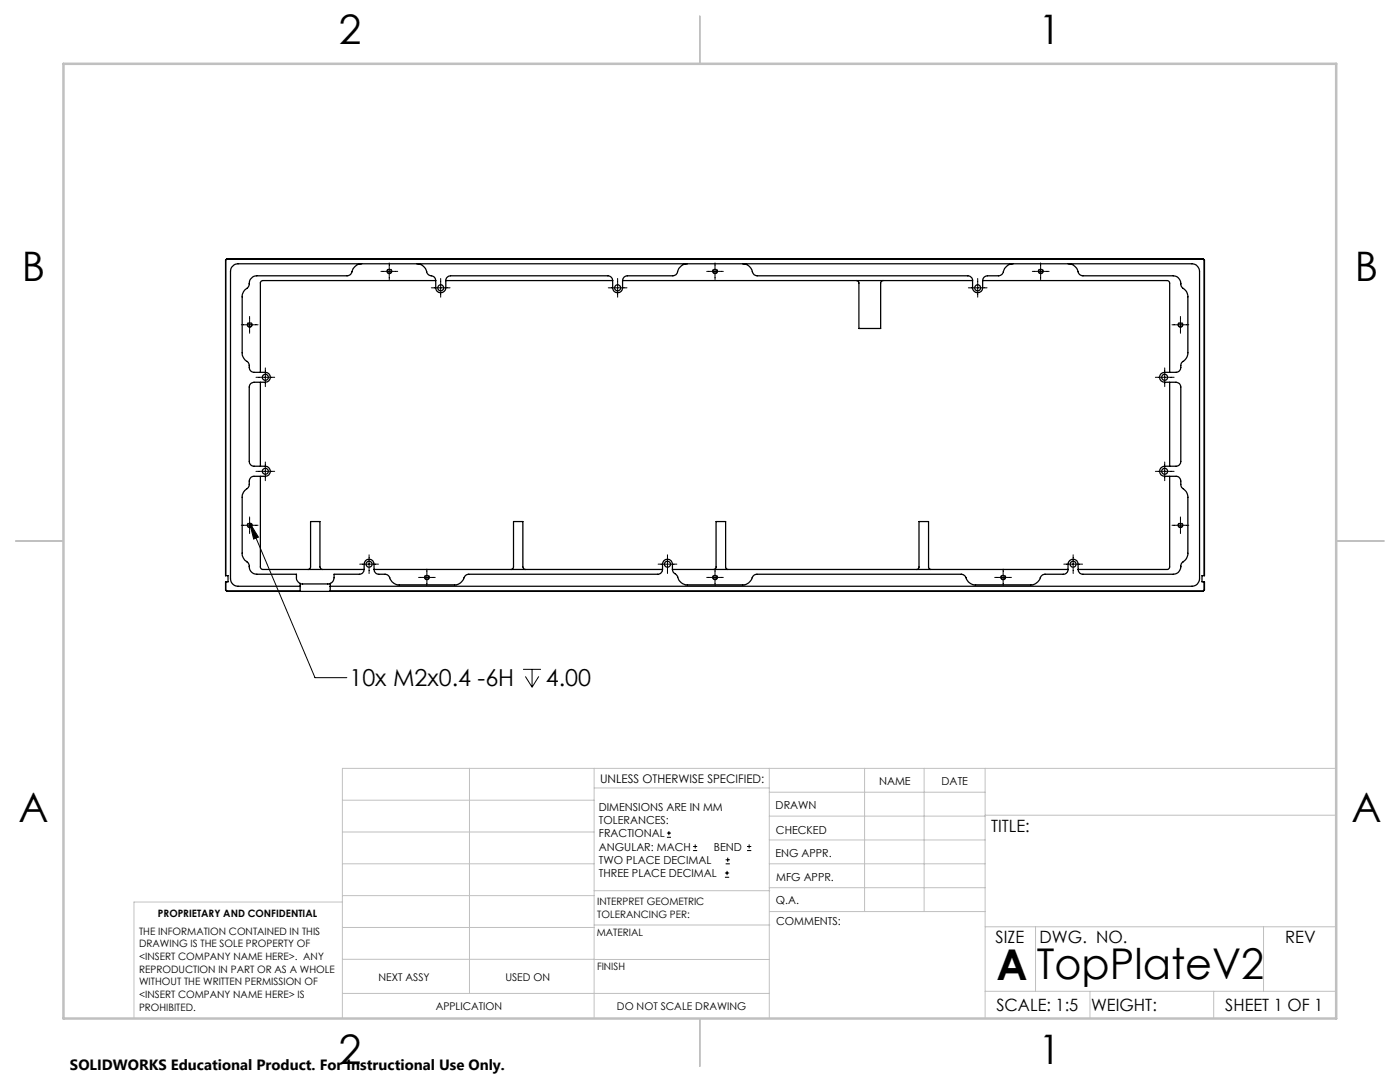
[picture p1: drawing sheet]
<svg xmlns="http://www.w3.org/2000/svg" width="279mm" height="216mm" viewBox="0 0 279 216" stroke-linecap="round" stroke-linejoin="round" font-family="sans-serif">
<g fill="none" stroke="#000" stroke-width=".2">
<path d="M76 54.2h3.4M77.7 52.5v3.3M86.1 57.4h3.7M87.9 55.6v3.7M121.4 57.4h3.7M123.3 55.6v3.7M141 54.2h3.4M142.7 52.5v3.3M193.3 57.4h3.7M195.1 55.6v3.7M206 54.2h3.4M207.7 52.5v3.3"/>
<path d="M48.2 64.8h3.3M49.8 63.1v3.4M51.1 75.3h3.7M53 73.4v3.8M230.6 75.3h3.7M232.4 73.4v3.8M233.9 64.8h3.3M235.6 63.1v3.4M51.1 94.1h3.7M53 92.2v3.7M230.6 94.1h3.7M232.4 92.2v3.7"/>
<path d="M48.2 104.8h3.3M49.8 103.2v3.3M49.8 104.3l1.8 2.9-1 .4zM49.8 104.3l13.1 30.9h6.3M71.8 112.6h3.7M73.7 110.7v3.7M83.5 115.2h3.4M85.2 113.6v3.3M131.3 112.6h3.8M133.2 110.7v3.7M141 115.2h3.4M142.7 113.6v3.3"/>
<path d="M198.5 115.2h3.4M200.2 113.6v3.3M212.3 112.6h3.7M214.2 110.7v3.7M233.9 104.8h3.3M235.6 103.2v3.3M104.4 133.6h3.5M104.8 135l1.4 2.1M106.2 133.6v3.5M107.5 135l-1.3 2.1M133.1 167.1h.8M133.1 166.2h.8"/>
<path d="M133.5 165.8v.9M138.3 169.7h.8M138.3 168.9h.8M138.7 168.5v.8M144.7 175h.8M144.7 174.2h.8M144.8 172.4h.9M144.8 171.6h.9M145.1 173.8v.8M145.2 171.1v.9M149.1 169.7h.8M149.1 168.9h.8"/>
<path d="M149.5 168.5v.8"/>
</g>
<path d="M77.7 54.6a.5 .5 0 0 1-.4-.7 .5 .5 0 0 1 .8-.1 .5 .5 0 0 1-.3 .8h-.1M142.7 54.6a.5 .5 0 0 1-.4-.7 .5 .5 0 0 1 .8-.1 .5 .5 0 0 1-.3 .8h-.1M207.7 54.6a.5 .5 0 0 1-.4-.7 .5 .5 0 0 1 .8-.1 .5 .5 0 0 1-.3 .8h-.1M49.8 65.3a.5 .5 0 0 1-.4-.7 .5 .5 0 0 1 .8-.1 .5 .5 0 0 1-.3 .8h-.1M235.6 65.3a.5 .5 0 0 1-.5-.7 .5 .5 0 0 1 .9-.1 .5 .5 0 0 1-.3 .8h-.1M49.8 105.3a.5 .5 0 0 1-.4-.7 .5 .5 0 0 1 .8-.1 .5 .5 0 0 1-.3 .8h-.1M85.2 115.7a.5 .5 0 0 1-.4-.7 .5 .5 0 0 1 .8-.1 .5 .5 0 0 1-.3 .8h-.1M142.7 115.7a.5 .5 0 0 1-.4-.7 .5 .5 0 0 1 .8-.1 .5 .5 0 0 1-.3 .8h-.1M200.2 115.7a.5 .5 0 0 1-.4-.7 .5 .5 0 0 1 .8-.1 .5 .5 0 0 1-.3 .8h-.1M235.6 105.3a.5 .5 0 0 1-.5-.7 .5 .5 0 0 1 .9-.1 .5 .5 0 0 1-.3 .8h-.1" fill="none" stroke="#000" stroke-width=".2" stroke-dasharray="1.3 .6" stroke-linecap="butt"/>
<g fill="none" stroke="#c0c0c0" stroke-width=".2">
<path d="M68.3 159.7h50.3M93.7 153.3v44.9M118.6 153.3v49.9M118.6 157.2h34.9M153.5 153.3v49.9M153.5 158.1h43.1M172.5 153.3v28.6M184.4 153.3v28.6M196.6 153.3v49.9M266.7 153.3h-198.4v49.9M68.3 178.7h50.3M68.3 172.4h50.3"/>
<path d="M68.3 166h50.3M68.3 180h-41.6v23.2M118.6 177.7h35M153.5 167.6h43.1M153.5 162.8h43.1M153.5 172.4h43.1M153.5 177.1h43.1M196.6 162.7h70.1M68.3 198.2h85.2M68.3 191.4l85.2 .1M68.3 185.1h50.3M118.6 184.6h35"/>
<path d="M153.6 181.9h43M196.6 197.8h70.1M196.6 184.9h70.1M206.7 184.9v12.9M217.5 197.8v5.4M242.2 197.8v5.4M252.2 184.9v12.9"/>
</g>
<path d="M139.7 3.2v9.5M3.1 107.9h9.6M266.7 107.9h9.5M139.7 203.2v9.6" fill="none" stroke="#c0c0c0" stroke-width=".25"/>
<path d="M12.7 12.7h254v190.5h-254z" fill="none" stroke="#c0c0c0" stroke-width=".5"/>
<path d="M49.8 104.3l1.8 2.9-1 .4z" fill="#000"/>
<g fill="none" stroke="#000" stroke-width=".25">
<path d="M45 51.8v63.1h.5v1.2h-.5v1.7M45 51.8v63.1M45.2 51.7l194.9-.1 .3 .3v63h-.5v1.2h.5v1.6l-.2 .2M45.2 51.7h195M45.2 51.7l-.2 .1M72.2 52.6a2.29 2.29 0 0 0-2.1 1.9l-.2 .3-.5 .2h-18.1a1.73 1.73 0 0 0-1.6 2l-.2 .4a2.19 2.19 0 0 0-1.2 1.8v11.2a2.36 2.36 0 0 0 1.3 2l.1 .3a1.23 1.23 0 0 0 1 1.6h2.3a.99 .99 0 0 1 1 1 .99 .99 0 0 1-1 1h-2.3a.96 .96 0 0 0-1 .9v14.9a.96 .96 0 0 0 1 .9h2.3a1.01 1.01 0 0 1 1 1 1.01 1.01 0 0 1-1 1h-2.3a.96 .96 0 0 0-1 1v.8l-.2 .6a2.19 2.19 0 0 0-1.2 1.8v11.2a2.36 2.36 0 0 0 1.3 2l.1 .3a1.62 1.62 0 0 0 1.6 1.9h7.9v.7a1.29 1.29 0 0 0 .7 1.1M83.2 52.6a2.2 2.2 0 0 1 2.1 1.9 1.83 1.83 0 0 0 1.3 .7l.4 .8M87 56v1.4a1.01 1.01 0 0 0 1 1 1.01 1.01 0 0 0 1-1v-1.4M87 56l-34.8 .1-.2 .3v17.9M89 56a.96 .96 0 0 1 .9-1h31.4a.96 .96 0 0 1 1 1M89 56h33.3M122.3 56v1.4a.99 .99 0 0 0 1 1 .99 .99 0 0 0 .9-1v-1.4"/>
<path d="M124.2 56h69.9M137.2 52.6a2.2 2.2 0 0 0-2.1 1.9l-.2 .3-.5 .2h-9.2a.96 .96 0 0 0-1 1M148.2 52.6a2.2 2.2 0 0 1 2.1 1.9l.2 .3 .5 .2h42.1a.96 .96 0 0 1 1 1M170.9 56l.3 .1 .2 .3v9.1h4.4v-9l.2-.4 .3-.1M194.1 56v1.4a1.01 1.01 0 0 0 1 1 1.01 1.01 0 0 0 1-1v-1.4M196.1 56h37l.3 .5v17.8M202.2 52.6a2.29 2.29 0 0 0-2.1 1.9l-.2 .3-.5 .2h-2.3a.96 .96 0 0 0-1 1M213.2 52.6a2.2 2.2 0 0 1 2.1 1.9l.7 .5h18.1a1.8 1.8 0 0 1 1.6 2l.3 .5a1.94 1.94 0 0 1 1.1 1.7v11.2a2.8 2.8 0 0 1-1.3 2.1l-.1 .2a1.23 1.23 0 0 1-1 1.6h-2.3a.99 .99 0 0 0-1 1 .99 .99 0 0 0 1 1h2.3a.96 .96 0 0 1 1 .9v14.9a.96 .96 0 0 1-1 .9h-2.3a1.01 1.01 0 0 0-1 1 1.01 1.01 0 0 0 1 1h2.3a.96 .96 0 0 1 1 1v.8l.3 .6a2.07 2.07 0 0 1 1.1 1.8v11.2a2.8 2.8 0 0 1-1.3 2.1l-.1 .2a1.69 1.69 0 0 1-1.6 1.9h-18a.96 .96 0 0 1-.9-1M240.3 51.8v63.1M52 76.3v16.7M233.4 76.3v16.7M52 95v18.2l.2 .4h20.5"/>
<path d="M233.4 95v18.1l-.1 .3-.3 .2h-17.8M45 116.1v1.7M45 117.8l.2 .1M45.2 117.9h195M45.2 117.9h14.7M59.9 117v1M59.9 117h-12.4a1.51 1.51 0 0 1-1.5-1.5v-61.3a1.57 1.57 0 0 1 1.5-1.6h190.4a1.57 1.57 0 0 1 1.5 1.6v61.3a1.51 1.51 0 0 1-1.5 1.5h-172M59.9 116.4l.2 .1h5.6l.2-.1M59.9 116.4v.6M61.5 113.6h.2l.3-.5v-9h1.9v9l.2 .5h.3M65.9 117v1M65.9 117.9h174.3"/>
<path d="M65.9 116.4v.6M72.7 113.6a.96 .96 0 0 1-1 1h-5v.7a1.24 1.24 0 0 1-.8 1.1M72.7 113.6v-1a.99 .99 0 0 1 1-1 .99 .99 0 0 1 .9 1v1M74.6 113.6a.96 .96 0 0 0 1 1h1.2a1.12 1.12 0 0 1 1.1 1l.6 .7 .9 .4h11.3a2.43 2.43 0 0 0 2.2-1.8l.5-.3h37.9a.96 .96 0 0 0 .9-1M74.6 113.6h57.6M102 113.6h.2l.3-.5v-9h1.9v9l.2 .5h.3M132.2 113.6v-1a.99 .99 0 0 1 1-1 .99 .99 0 0 1 1 1v1M134.2 113.6l.2 .6 .7 .7a2.22 2.22 0 0 0 2.1 1.8h11a2.43 2.43 0 0 0 2.2-1.8l.5-.3h40.9a1.19 1.19 0 0 1 1.1 1l.6 .7 .9 .4h11.3a2.43 2.43 0 0 0 2.2-1.8l.5-.3h3.8a.96 .96 0 0 0 .9-1M134.2 113.6h78.9M142.4 113.6h.3l.2-.4v-9.1h1.9v9.1l.2 .4h.3M182.9 113.6h.3l.2-.4v-9.1h1.9v9.1l.2 .4h.3M213.1 113.6v-1a1.01 1.01 0 0 1 1.1-1 1.01 1.01 0 0 1 1 1v1"/>
<path d="M240.3 116.1v1.7"/>
<circle cx="77.7" cy="54.1" r=".4"/>
<circle cx="88" cy="57.4" r=".6"/>
<circle cx="123.3" cy="57.4" r=".6"/>
<circle cx="142.7" cy="54.1" r=".39"/>
<circle cx="195.1" cy="57.4" r=".6"/>
<circle cx="207.7" cy="54.1" r=".4"/>
<circle cx="49.8" cy="64.8" r=".41"/>
<circle cx="53" cy="75.3" r=".6"/>
<circle cx="232.4" cy="75.3" r=".6"/>
<circle cx="235.6" cy="64.8" r=".4"/>
<circle cx="53" cy="94.1" r=".6"/>
<circle cx="232.4" cy="94" r=".59"/>
<circle cx="49.8" cy="104.8" r=".4"/>
<circle cx="73.7" cy="112.6" r=".6"/>
<circle cx="85.2" cy="115.2" r=".39"/>
<circle cx="133.2" cy="112.6" r=".6"/>
<circle cx="142.7" cy="115.2" r=".39"/>
<circle cx="200.2" cy="115.2" r=".39"/>
<circle cx="214.2" cy="112.6" r=".6"/>
<circle cx="235.6" cy="104.8" r=".39"/>
</g>
<g font-size="8.5">
<text x="198.9" y="195.5">A</text>
<text x="206.9" y="195.4">TopPlateV2</text>
</g>
<g font-size="8.1">
<text x="67.6" y="8.9">2</text>
<text x="207.3" y="8.9">1</text>
<text x="4.4" y="56.1">B</text>
<text x="270.4" y="56.1">B</text>
<text x="3.7" y="164.1">A</text>
<text x="269.7" y="164.1">A</text>
<text x="67.6" y="212.4">2</text>
<text x="207.3" y="212.4">1</text>
</g>
<g font-size="4.7">
<text x="69.7" y="137">10x M2x0.4 -6H</text>
<text x="108.9" y="137">4.00</text>
</g>
<g font-size="3.4">
<text x="197.8" y="166">TITLE:</text>
<text x="198.7" y="188.1">SIZE</text>
<text x="207.5" y="188.1">DWG. NO.</text>
<text x="256.5" y="188.2">REV</text>
<text x="198.8" y="201.7">SCALE: 1:5</text>
<text x="217.7" y="201.8">WEIGHT:</text>
<text x="244.5" y="201.7">SHEET 1 OF 1</text>
</g>
<text font-size="3" x="14" y="213.5">SOLIDWORKS Educational Product. For Instructional Use Only.</text>
<text font-size="2.4" x="119.8" y="156.2">UNLESS OTHERWISE SPECIFIED:</text>
<g font-size="2.2">
<text x="119.5" y="161.8">DIMENSIONS ARE IN MM</text>
<text x="154.8" y="161.4">DRAWN</text>
<text x="175.4" y="156.6">NAME</text>
<text x="187.9" y="156.7">DATE</text>
<text x="119.5" y="164.4">TOLERANCES:</text>
<text x="119.5" y="167.1">FRACTIONAL</text>
<text x="154.9" y="166.3">CHECKED</text>
<text x="119.5" y="169.7">ANGULAR: MACH</text>
<text x="119.5" y="172.4">TWO PLACE DECIMAL</text>
<text x="142.5" y="169.7">BEND</text>
<text x="154.8" y="171">ENG APPR.</text>
<text x="119.5" y="175">THREE PLACE DECIMAL</text>
<text x="154.9" y="175.7">MFG APPR.</text>
<text x="154.9" y="180.4">Q.A.</text>
<text x="154.9" y="184.6">COMMENTS:</text>
</g>
<g font-size="2.1">
<text x="75.5" y="195.7">NEXT ASSY</text>
<text x="100.9" y="195.7">USED ON</text>
<text x="86.9" y="201.5">APPLICATION</text>
<text x="123.1" y="201.6">DO NOT SCALE DRAWING</text>
</g>
<g font-size="2">
<text x="31.5" y="182.9">PROPRIETARY AND CONFIDENTIAL</text>
<text x="119.2" y="180.6">INTERPRET GEOMETRIC</text>
<text x="119.2" y="183.1">TOLERANCING PER:</text>
<text x="27.8" y="186.5">THE INFORMATION CONTAINED IN THIS</text>
<text x="27.8" y="189">DRAWING IS THE SOLE PROPERTY OF</text>
<text x="27.8" y="191.6">&lt;INSERT COMPANY NAME HERE&gt;. ANY</text>
<text x="119.1" y="186.7">MATERIAL</text>
<text x="27.8" y="194.1">REPRODUCTION IN PART OR AS A WHOLE</text>
<text x="27.8" y="196.6">WITHOUT THE WRITTEN PERMISSION OF</text>
<text x="119.1" y="193.5">FINISH</text>
<text x="27.8" y="199.1">&lt;INSERT COMPANY NAME HERE&gt; IS</text>
<text x="27.8" y="201.7">PROHIBITED.</text>
</g>
</svg>
